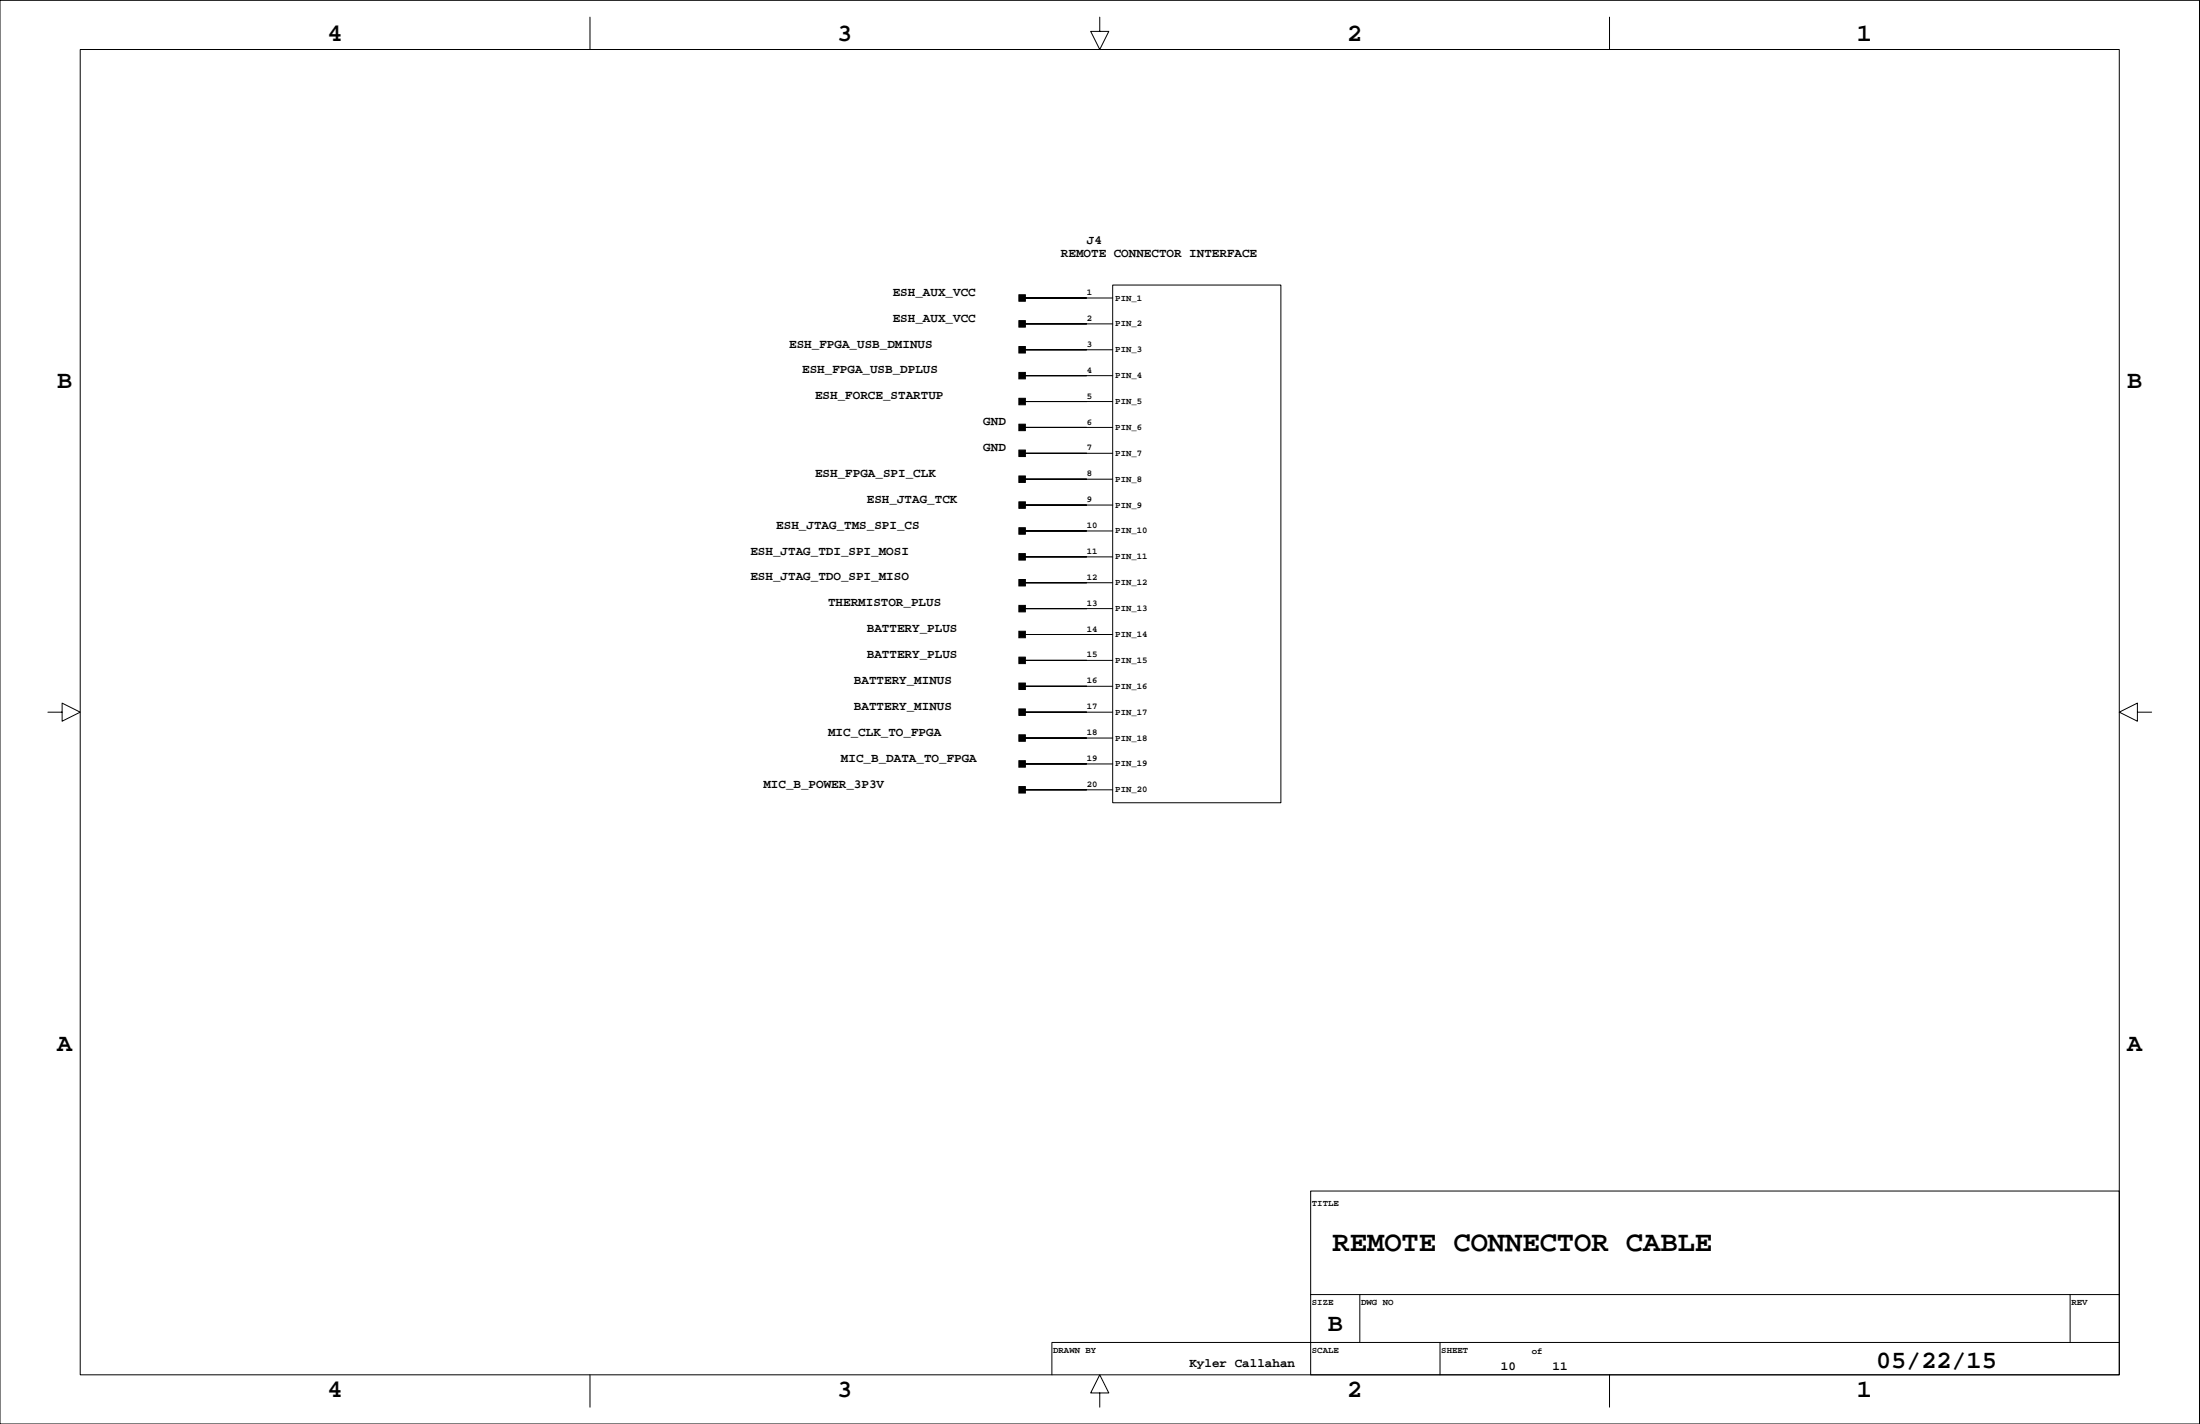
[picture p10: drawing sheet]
<svg xmlns="http://www.w3.org/2000/svg" width="432mm" height="279mm" viewBox="0 0 432 279" stroke-linecap="round" stroke-linejoin="round" font-family="sans-serif">
<g fill="none" stroke="#000" stroke-width=".2">
<path d="M0 .1h431.7v279.3h-431.7zM15.7 9.7h400.3v260.1h-400.3zM115.8 3.4v6.3M215.9 3.4v2.8h1.7l-1.7 3.5-1.8-3.5h1.8M315.9 3.4v6.3M200.6 58.5h17.8M218.4 55.9h33v101.6h-33zM200.6 63.5h17.8M200.6 68.6h17.8M200.6 73.7h17.8M200.6 78.8h17.8M200.6 83.9h17.8"/>
<path d="M200.6 88.9h17.8M200.6 94h17.8M200.6 99.1h17.8M200.6 104.2h17.8M200.6 109.3h17.8M200.6 114.3h17.8M200.6 119.4h17.8M9.4 139.7h2.8v-1.7l3.5 1.7-3.5 1.8v-1.8M200.6 124.5h17.8M200.6 129.6h17.8M200.6 134.7h17.8M200.6 139.7h17.8"/>
<path d="M419.5 139.7v-1.7l-3.5 1.7 3.5 1.8v-1.8h2.8M200.6 144.8h17.8M200.6 149.9h17.8M200.6 155h17.8M257.2 233.7h158.8v36.1h-158.8zM257.2 254h158.8M266.9 254v9.4M406.3 254v9.4M115.8 269.8v6.3M215.9 273.3h1.7l-1.7-3.5-1.8 3.5h1.8v2.8M282.6 263.4v6.4M315.9 269.8v6.3"/>
<path d="M416 263.4h-209.5v6.4"/>
</g>
<g fill="#000" stroke="#000" stroke-width=".2">
<path d="M200 57.8h1.2v1.3h-1.2z" fill-rule="evenodd"/>
<path d="M200.6 58.5h12.7z" fill-rule="evenodd"/>
<path d="M200 62.9h1.2v1.3h-1.2z" fill-rule="evenodd"/>
<path d="M200 68h1.2v1.3h-1.2z" fill-rule="evenodd"/>
<path d="M200 73.1h1.2v1.2h-1.2z" fill-rule="evenodd"/>
<path d="M200 78.2h1.2v1.2h-1.2z" fill-rule="evenodd"/>
<path d="M200.6 63.5h12.7z" fill-rule="evenodd"/>
<path d="M200.6 68.6h12.7z" fill-rule="evenodd"/>
<path d="M200.6 73.7h12.7z" fill-rule="evenodd"/>
<path d="M200.6 78.8h12.7z" fill-rule="evenodd"/>
<path d="M200 83.2h1.2v1.3h-1.2z" fill-rule="evenodd"/>
<path d="M200 88.3h1.2v1.3h-1.2z" fill-rule="evenodd"/>
<path d="M200 93.4h1.2v1.3h-1.2z" fill-rule="evenodd"/>
<path d="M200 98.5h1.2v1.2h-1.2z" fill-rule="evenodd"/>
<path d="M200.6 83.9h12.7z" fill-rule="evenodd"/>
<path d="M200.6 88.9h12.7z" fill-rule="evenodd"/>
<path d="M200.6 94h12.7z" fill-rule="evenodd"/>
<path d="M200.6 99.1h12.7z" fill-rule="evenodd"/>
<path d="M200 103.5h1.2v1.3h-1.2z" fill-rule="evenodd"/>
<path d="M200 108.6h1.2v1.3h-1.2z" fill-rule="evenodd"/>
<path d="M200 113.7h1.2v1.3h-1.2z" fill-rule="evenodd"/>
<path d="M200.6 104.2h12.7z" fill-rule="evenodd"/>
<path d="M200.6 109.3h12.7z" fill-rule="evenodd"/>
<path d="M200.6 114.3h12.7z" fill-rule="evenodd"/>
<path d="M200.6 119.4h12.7z" fill-rule="evenodd"/>
<path d="M200 118.8h1.2v1.3h-1.2z" fill-rule="evenodd"/>
<path d="M200 123.9h1.2v1.2h-1.2z" fill-rule="evenodd"/>
<path d="M200 128.9h1.2v1.3h-1.2z" fill-rule="evenodd"/>
<path d="M200 134h1.2v1.3h-1.2z" fill-rule="evenodd"/>
<path d="M200.6 124.5h12.7z" fill-rule="evenodd"/>
<path d="M200.6 129.6h12.7z" fill-rule="evenodd"/>
<path d="M200.6 134.7h12.7z" fill-rule="evenodd"/>
<path d="M200.6 139.7h12.7z" fill-rule="evenodd"/>
<path d="M200 139.1h1.2v1.3h-1.2z" fill-rule="evenodd"/>
<path d="M200 144.2h1.2v1.2h-1.2z" fill-rule="evenodd"/>
<path d="M200 149.3h1.2v1.2h-1.2z" fill-rule="evenodd"/>
<path d="M200 154.3h1.2v1.3h-1.2z" fill-rule="evenodd"/>
<path d="M200.6 144.8h12.7z" fill-rule="evenodd"/>
<path d="M200.6 149.9h12.7z" fill-rule="evenodd"/>
<path d="M200.6 155h12.7z" fill-rule="evenodd"/>
</g>
<text font-size="5.6" x="261.6" y="245.4">REMOTE CONNECTOR CABLE</text>
<g font-size="4.9">
<text x="64.3" y="8.1">4</text>
<text x="164.3" y="8.1">3</text>
<text x="264.4" y="8.1">2</text>
<text x="364.4" y="8.1">1</text>
<text x="11.2" y="76.1">B</text>
<text x="417.5" y="76.1">B</text>
<text x="11.2" y="206.1">A</text>
<text x="417.5" y="206.1">A</text>
<text x="260.6" y="261.2">B</text>
<text x="368.2" y="268.4">05/22/15</text>
<text x="64.3" y="274.2">4</text>
<text x="164.3" y="274.2">3</text>
<text x="264.4" y="274.2">2</text>
<text x="364.4" y="274.2">1</text>
</g>
<g font-size="2.5">
<text x="213.3" y="47.9">J4</text>
<text x="208.2" y="50.4">REMOTE CONNECTOR INTERFACE</text>
<text x="175.2" y="58">ESH_AUX_VCC</text>
<text x="175.2" y="63.1">ESH_AUX_VCC</text>
<text x="154.9" y="68.2">ESH_FPGA_USB_DMINUS</text>
<text x="157.4" y="73.3">ESH_FPGA_USB_DPLUS</text>
<text x="160" y="78.3">ESH_FORCE_STARTUP</text>
<text x="193" y="83.4">GND</text>
<text x="193" y="88.5">GND</text>
<text x="160" y="93.6">ESH_FPGA_SPI_CLK</text>
<text x="170.1" y="98.7">ESH_JTAG_TCK</text>
<text x="152.4" y="103.7">ESH_JTAG_TMS_SPI_CS</text>
<text x="147.3" y="108.8">ESH_JTAG_TDI_SPI_MOSI</text>
<text x="147.3" y="113.9">ESH_JTAG_TDO_SPI_MISO</text>
<text x="162.5" y="119">THERMISTOR_PLUS</text>
<text x="170.1" y="124.1">BATTERY_PLUS</text>
<text x="170.1" y="129.1">BATTERY_PLUS</text>
<text x="167.6" y="134.2">BATTERY_MINUS</text>
<text x="167.6" y="139.3">BATTERY_MINUS</text>
<text x="162.5" y="144.4">MIC_CLK_TO_FPGA</text>
<text x="165.1" y="149.4">MIC_B_DATA_TO_FPGA</text>
<text x="149.8" y="154.5">MIC_B_POWER_3P3V</text>
<text x="233.5" y="268.2">Kyler Callahan</text>
<text x="294.6" y="268.8">10</text>
<text x="304.7" y="268.8">11</text>
</g>
<g font-size="1.8">
<text x="213.3" y="57.9">1</text>
<text x="218.9" y="59">PIN_1</text>
<text x="213.3" y="63">2</text>
<text x="218.9" y="64">PIN_2</text>
<text x="213.3" y="68.1">3</text>
<text x="218.9" y="69.1">PIN_3</text>
<text x="213.3" y="73.1">4</text>
<text x="218.9" y="74.2">PIN_4</text>
<text x="213.3" y="83.3">6</text>
<text x="213.3" y="78.2">5</text>
<text x="218.9" y="79.3">PIN_5</text>
<text x="213.3" y="88.4">7</text>
<text x="218.9" y="84.4">PIN_6</text>
<text x="218.9" y="89.4">PIN_7</text>
<text x="213.3" y="93.5">8</text>
<text x="218.9" y="94.5">PIN_8</text>
<text x="213.3" y="98.5">9</text>
<text x="218.9" y="99.6">PIN_9</text>
<text x="213.3" y="103.6">10</text>
<text x="218.9" y="104.7">PIN_10</text>
<text x="213.3" y="113.8">12</text>
<text x="213.3" y="108.7">11</text>
<text x="218.9" y="109.8">PIN_11</text>
<text x="213.3" y="118.8">13</text>
<text x="218.9" y="114.8">PIN_12</text>
<text x="218.9" y="119.9">PIN_13</text>
<text x="213.3" y="123.9">14</text>
<text x="218.9" y="125">PIN_14</text>
<text x="213.3" y="129">15</text>
<text x="218.9" y="130.1">PIN_15</text>
<text x="213.3" y="134.1">16</text>
<text x="218.9" y="135.1">PIN_16</text>
<text x="213.3" y="139.2">17</text>
<text x="218.9" y="140.2">PIN_17</text>
<text x="213.3" y="149.3">19</text>
<text x="213.3" y="144.2">18</text>
<text x="218.9" y="145.3">PIN_18</text>
<text x="213.3" y="154.4">20</text>
<text x="218.9" y="150.4">PIN_19</text>
<text x="218.9" y="155.5">PIN_20</text>
<text x="257.5" y="236.7">TITLE</text>
<text x="257.5" y="256">SIZE</text>
<text x="267.1" y="256">DWG NO</text>
<text x="406.6" y="256">REV</text>
<text x="206.7" y="265.4">DRAWN BY</text>
<text x="257.5" y="265.4">SCALE</text>
<text x="282.9" y="265.4">SHEET</text>
<text x="300.7" y="265.6">of</text>
</g>
</svg>
